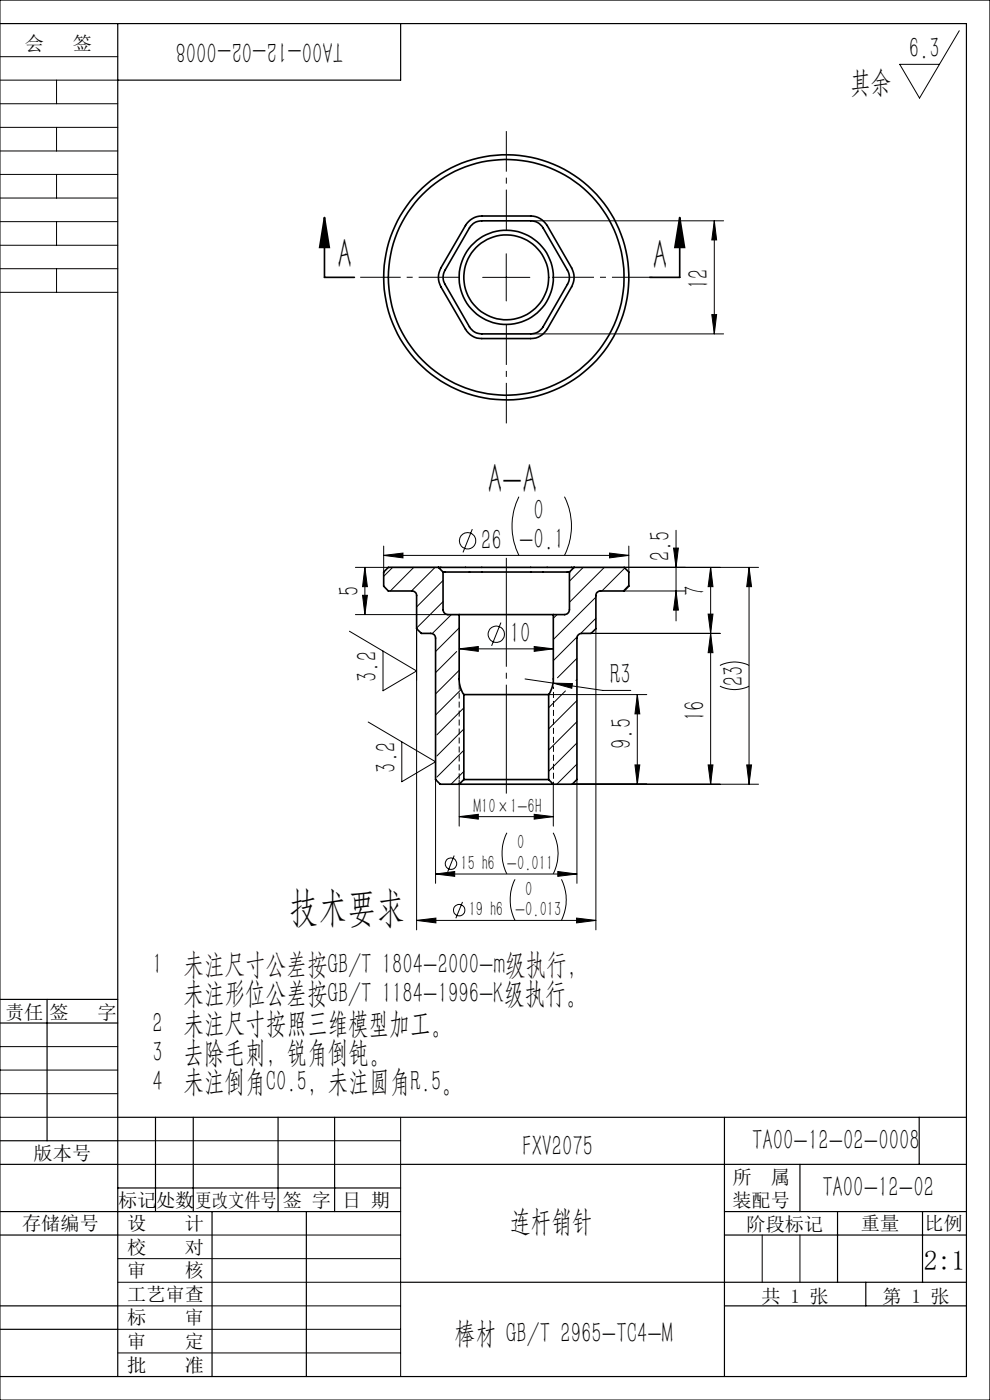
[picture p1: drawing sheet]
<svg xmlns="http://www.w3.org/2000/svg" width="210mm" height="297mm" viewBox="0 0 210 297" stroke-linecap="round" stroke-linejoin="round" font-family="sans-serif">
<g fill="none" stroke="#000" stroke-width=".35">
<path d="M68.8 46.1l1.1 6.4h-2.1zM68.8 46.1v12.7h6.4M99.4 47l1.2-.9 1.1-.2 10.9-.1a4.2 4.2 0 0 1 3.5 2l5.1 9a4.1 4.1 0 0 1 0 4.1l-5.1 8.9a4.1 4.1 0 0 1-3.5 2h-10.4a4 4 0 0 1-3.5-2l-5.2-8.9a4.1 4.1 0 0 1 0-4.1l5.2-9zM99.8 48l.9-.8 1.1-.3 10.8-.1a2.94 2.94 0 0 1 2.6 1.5l5.2 9a2.87 2.87 0 0 1 0 3l-5.2 9.1a2.94 2.94 0 0 1-2.6 1.4h-10.4a2.94 2.94 0 0 1-2.6-1.4l-5.2-9.1a2.87 2.87 0 0 1 0-3zM144.2 46.1l1 6.4h-2zM144.2 46.1v12.7h-6.4M93 120.4h-10.6l-1 1v3l1 1h5a.96 .96 0 0 1 1 1v7l1 1h2a.97 .97 0 0 1 1 1v30l1 1h4M93 120.4h28.8M93 120.4l1 1M94 121.4v8a1.09 1.09 0 0 0 1 1h2.4M94 121.4h26.8M97.4 130.4v13.6a5.7 5.7 0 0 0 1 3.4"/>
<path d="M97.4 130.4h20M117.4 130.4v13.6a5.7 5.7 0 0 1-1 3.4M120.8 121.4v8a1.09 1.09 0 0 1-1 1h-2.4M121.8 120.4h10.6l1 1v3l-1 1h-5a.96 .96 0 0 0-1 1v7l-1 1h-2a1.02 1.02 0 0 0-1 1v30l-1 1h-4M121.8 120.4l-1 1M98.4 147.4h18M98.4 147.4v18M116.4 147.4v18M97.4 166.4h20M98.4 165.4h18M98.4 165.4l-1 1M116.4 165.4l1 1"/>
<circle cx="107.4" cy="58.8" r="10"/>
<circle cx="107.4" cy="58.8" r="25"/>
<circle cx="107.4" cy="58.8" r="9"/>
<circle cx="107.4" cy="58.8" r="26"/>
</g>
<g fill="none" stroke="#000" stroke-width=".21">
<path d="M0 12h25M0 17h25M0 0h210v297h-210zM12 17v5M203.5 6.5l-8.4 14.3-4.2-7.2h8.4M0 22h25M0 27h25M0 32h25M0 37h25M12 27v5M12 37v5M0 42h25"/>
<path d="M0 47h25M0 52h25M0 57h25M12 47v5M12 57v5M102.4 58.8h10M107.4 53.8v10M112.6 46.8h40.9M151.5 46.8l.5 4.1h-1zM151.5 46.8v24M0 62h25M112.6 70.8h40.9"/>
<path d="M151 66.7h1l-.5 4.1zM81.4 115.8v5.6M81.4 117.8h52M81.4 117.8l4.1-.5v1.1zM100.2 112.3l-2 4.9M110.1 105.4a14.1 14.1 0 0 0 0 12.4M119.7 105.4a13.8 13.8 0 0 1 0 12.4M129.3 117.3l4.1 .5-4.1 .6zM133.4 115.8v5.6M142.9 116.3h1l-.5 4.1zM143.4 112.5v19.2M74.1 133.9l14.3 8.4-7.2 4.2v-8.4"/>
<path d="M75.4 120.4h18.1M75.4 130.4h22M76.9 126.3h1l-.5 4.1zM77.4 120.4l.5 4.1h-1zM77.4 120.4v10M83.3 120.4l-1.9 1.9M87.8 120.4l-5 5M88.4 133.4v63.9M92.3 120.4l-5 5M94 123.2l-5.6 5.6M94 127.6l-5.6 5.6M95.7 130.4l-4 4"/>
<path d="M96.9 138.2l-4.5 4.5M97.4 137.7l4.1-.5v1zM97.4 133.2l-5 5M97.4 137.7h20M106.3 132.1l-2 4.9M113.3 137.2l4.1 .5-4.1 .5zM118.2 130.4l-.8 .8M122.4 139.7l-4.1 4.1M122.4 135.1l-5 5.1M123.7 120.4l-2.9 2.9M125.4 134.4h27.4M126.4 126.7l-9 9"/>
<path d="M126.4 131.2l-3.2 3.2M126.4 133.4v63.9M128.2 120.4l-7.4 7.4M132.4 120.4h28.5M132.4 125.4h13M132.5 120.5l-4.8 4.9M133.4 124.1l-1.2 1.3M143.4 125.4l.5 4h-1zM150.2 130.3h1l-.5 4.1zM150.7 120.4l.5 4.1h-1zM150.7 134.4l.5 4.1h-1zM150.7 120.4v46"/>
<path d="M158.9 120.4l.5 4.1h-1zM158.9 120.4v46M78.1 153.2l14.3 8.4-7.2 4.2v-8.4M97.4 142.2l-5 5M97.8 146.3l-5.4 5.4M98.4 150.2l-5.7 5.7M98.4 154.7l-5.7 5.7M98.4 159.2l-5.7 5.6M111.4 144l5.9 .9M116.4 147.4h20.8M117.3 144.9l4.1 .1-.1 1zM117.3 144.9l10.5 1.6h6"/>
<path d="M119.9 146.6l-3.5 3.5M122.4 144.1l-.2 .3M122.4 148.6l-6 6M122.4 153.1l-6 6M122.4 157.6l-6 6M135.2 147.4l.5 4h-1zM135.2 147.4v19M152.7 145.6a6.8 6.8 0 0 0 6.2 0M152.7 141.2a6.8 6.8 0 0 1 6.2 0M92.4 165.4v22M97.4 173.2l4.1-.4v1zM97.4 165.5v9.8"/>
<path d="M97.4 173.2h20M98.4 163.7l-2.7 2.7M107.5 176.7a9.8 9.8 0 0 0 0 8.7M113.3 172.8l4.1 .4-4.1 .6zM117.3 176.7a9.5 9.5 0 0 1 0 8.7M117.4 166.4v8.9M121.4 166.4h39.5M122.4 165.4v22M122.4 162.1l-4.3 4.3M134.7 162.3h1l-.5 4.1zM150.2 162.3h1l-.5 4.1zM158.4 162.3h1l-.5 4.1z"/>
<path d="M88.4 195.3h38M88.4 195.3l4.1-.5v1zM92.4 185.4l4-.5v1zM92.4 185.4h30M96.3 181.5l-1.3 3.5M98.1 191.3l-1.4 3.5M109.3 186.5a9.8 9.8 0 0 0 0 8.8M118.3 184.9l4.1 .5-4.1 .5zM119.1 186.5a9.8 9.8 0 0 1 0 8.8M122.3 194.8l4.1 .5-4.1 .5zM0 227h25M0 222h25"/>
<path d="M0 237h25M0 232h25M85 237v55M25 242h60M25 247h60M25 272h60M25 277h60M25 267h60M25 262h60M161.7 262v10M169.7 262v10M25 282h60"/>
<path d="M25 287h60M153.7 292h.1"/>
<circle cx="99.2" cy="114.7" r="1.73"/>
<circle cx="105.3" cy="134.6" r="1.73"/>
<circle cx="95.7" cy="183.2" r="1.22"/>
<circle cx="97.4" cy="193.1" r="1.2"/>
</g>
<path d="M107.4 118.4v50" fill="none" stroke="#000" stroke-width=".21" stroke-dasharray="30.5 1.3 1.3 1.3" stroke-dashoffset="7.4" stroke-linecap="butt"/>
<path d="M97.4 58.8h-21M107.4 48.8v-21M117.4 58.8h21M107.4 68.8v21" fill="none" stroke="#000" stroke-width=".21" stroke-dasharray="30.5 1.3 1.3 1.3" stroke-dashoffset="21.9" stroke-linecap="butt"/>
<path d="M97.4 143v22.5" fill="none" stroke="#000" stroke-width=".21" stroke-dasharray="1.3 .6" stroke-dashoffset="-.1" stroke-linecap="butt"/>
<path d="M117.4 145.6v20.8" fill="none" stroke="#000" stroke-width=".21" stroke-dasharray="1.3 .6" stroke-dashoffset=".8" stroke-linecap="butt"/>
<g fill="none" stroke="#000" stroke-width=".25">
<path d="M0 5h205v287h-205M25 5v287M85 5v12h-60M0 212h25M0 217h25M10 212v30M25 237h180M33 237v20M41 237v20M59 237v20M71 237v20M153.7 237v55"/>
<path d="M195 237v10M0 247h25M0 242h25M0 257h85M25 252h60M45 257v35M65 257v35M85 247h120M153.7 257h51.3M169.7 247v10M177.7 257v15M195.7 257v15"/>
<path d="M0 262h25M0 277h25M85 272h120M153.7 262h51.3M153.7 277h51.3M183.7 272v5M0 282h25"/>
</g>
<g fill="#000">
<path d="M144.2 46.1l1 6.4h-2zM68.8 46.1l1.1 6.4h-2.1z"/>
<path d="M151.5 46.8l.5 4.1h-1zM151 66.7h1l-.5 4.1zM135.2 147.4l.5 4h-1zM134.7 162.3h1l-.5 4.1zM142.9 116.3h1l-.5 4.1zM143.4 125.4l.5 4h-1zM150.7 120.4l.5 4.1h-1zM150.2 130.3h1l-.5 4.1zM150.7 134.4l.5 4.1h-1zM150.2 162.3h1l-.5 4.1zM158.9 120.4l.5 4.1h-1zM158.4 162.3h1l-.5 4.1zM77.4 120.4l.5 4.1h-1zM76.9 126.3h1l-.5 4.1z"/>
<path d="M81.4 117.8l4.1-.5v1.1zM129.3 117.3l4.1 .5-4.1 .6z"/>
<path d="M97.4 137.7l4.1-.5v1zM113.3 137.2l4.1 .5-4.1 .5zM117.3 144.9l4 1.1 .1-1z"/>
<path d="M97.4 173.2l4.1-.4v1zM113.3 172.8l4.1 .4-4.1 .6z"/>
<path d="M88.4 195.3l4.1-.5v1zM122.3 194.8l4.1 .5-4.1 .5z"/>
<path d="M92.4 185.4l4-.5v1zM118.3 184.9l4.1 .5-4.1 .5z"/>
</g>
<g font-size="8.8">
<text x="71.6" y="56.8">A</text>
<text x="138.5" y="57.1">A</text>
<text x="103.5" y="104.6">A-A</text>
<text x="61.4" y="195.4">技术要求</text>
</g>
<g font-size="6.3">
<text x="72.8" y="9" transform="rotate(-180 72.8 9)">TA00-12-02-0008</text>
<text x="192.8" y="12.4">6.3</text>
<text x="180.3" y="19.5">其余</text>
<text x="150.3" y="61.3" transform="rotate(-90 150.3 61.3)">12</text>
<text x="113.2" y="110.3">0</text>
<text x="102.1" y="116.6">26 -0.1</text>
<text x="142.2" y="119.1" transform="rotate(-90 142.2 119.1)">2.5</text>
<text x="76.2" y="126.4" transform="rotate(-90 76.2 126.4)">5</text>
<text x="149.5" y="126.5" transform="rotate(-90 149.5 126.5)">7</text>
<text x="108.1" y="136.4">10</text>
<text x="80" y="144.7" transform="rotate(-90 80 144.7)">3.2</text>
<text x="129.4" y="145.2">R3</text>
<text x="157.7" y="145.5" transform="rotate(-90 157.7 145.5)">23</text>
<text x="149.5" y="153" transform="rotate(-90 149.5 153)">16</text>
<text x="134" y="158.9" transform="rotate(-90 134 158.9)">9.5</text>
<text x="84" y="163.9" transform="rotate(-90 84 163.9)">3.2</text>
<text x="32.3" y="206.7">1 未注尺寸公差按GB/T 1804-2000-m级执行，</text>
<text x="38.9" y="212.9">未注形位公差按GB/T 1184-1996-K级执行。</text>
<text x="32.3" y="219.1">2 未注尺寸按照三维模型加工。</text>
<text x="32.3" y="225.3">3 去除毛刺，锐角倒钝。</text>
<text x="32.3" y="231.5">4 未注倒角C0.5，未注圆角R.5。</text>
<text x="110.8" y="245.3">FXV2075</text>
<text x="159.6" y="243.9">TA00-12-02-0008</text>
<text x="174.4" y="254">TA00-12-02</text>
<text x="108.2" y="261">连杆销针</text>
<text x="96.5" y="284.8">棒材 GB/T 2965-TC4-M</text>
</g>
<text font-size="5.8" x="196" y="269.4">2:1</text>
<g font-size="4.4">
<text x="100.5" y="172.4">M10×1-6H</text>
<text x="97.7" y="184.5">15 h6 -0.011</text>
<text x="109.7" y="180.1">0</text>
<text x="111.4" y="190">0</text>
<text x="99.4" y="194.4">19 h6 -0.013</text>
</g>
<g font-size="4.1">
<text x="5.3" y="10.6">会</text>
<text x="15.4" y="10.6">签</text>
<text x="1.1" y="216.1">责任</text>
<text x="10.5" y="216.1">签</text>
<text x="20.7" y="216.1">字</text>
<text x="7.1" y="246.1">版本号</text>
<text x="155.4" y="251.1">所</text>
<text x="163.5" y="251.1">属</text>
<text x="25.1" y="256.1">标记</text>
<text x="33.1" y="256.1">处数</text>
<text x="41.5" y="256.1">更改文件号</text>
<text x="60" y="256.1">签 字</text>
<text x="72.6" y="256.1">日 期</text>
<text x="155.4" y="256.1">装配号</text>
<text x="4.7" y="260.9">存储编号</text>
<text x="27" y="260.9">设</text>
<text x="39.2" y="260.9">计</text>
<text x="158.4" y="261.1">阶段标记</text>
<text x="182.6" y="261">重量</text>
<text x="196.1" y="260.9">比例</text>
<text x="27" y="266.1">校</text>
<text x="39.2" y="266.1">对</text>
<text x="27" y="270.9">审</text>
<text x="39.2" y="270.9">核</text>
<text x="27" y="276">工艺审查</text>
<text x="27" y="280.9">标</text>
<text x="39.2" y="280.9">审</text>
<text x="161.6" y="276.4">共 1 张</text>
<text x="187.2" y="276.4">第 1 张</text>
<text x="27" y="286">审</text>
<text x="39.2" y="286">定</text>
<text x="27" y="291">批</text>
<text x="39.2" y="291">准</text>
</g>
</svg>
